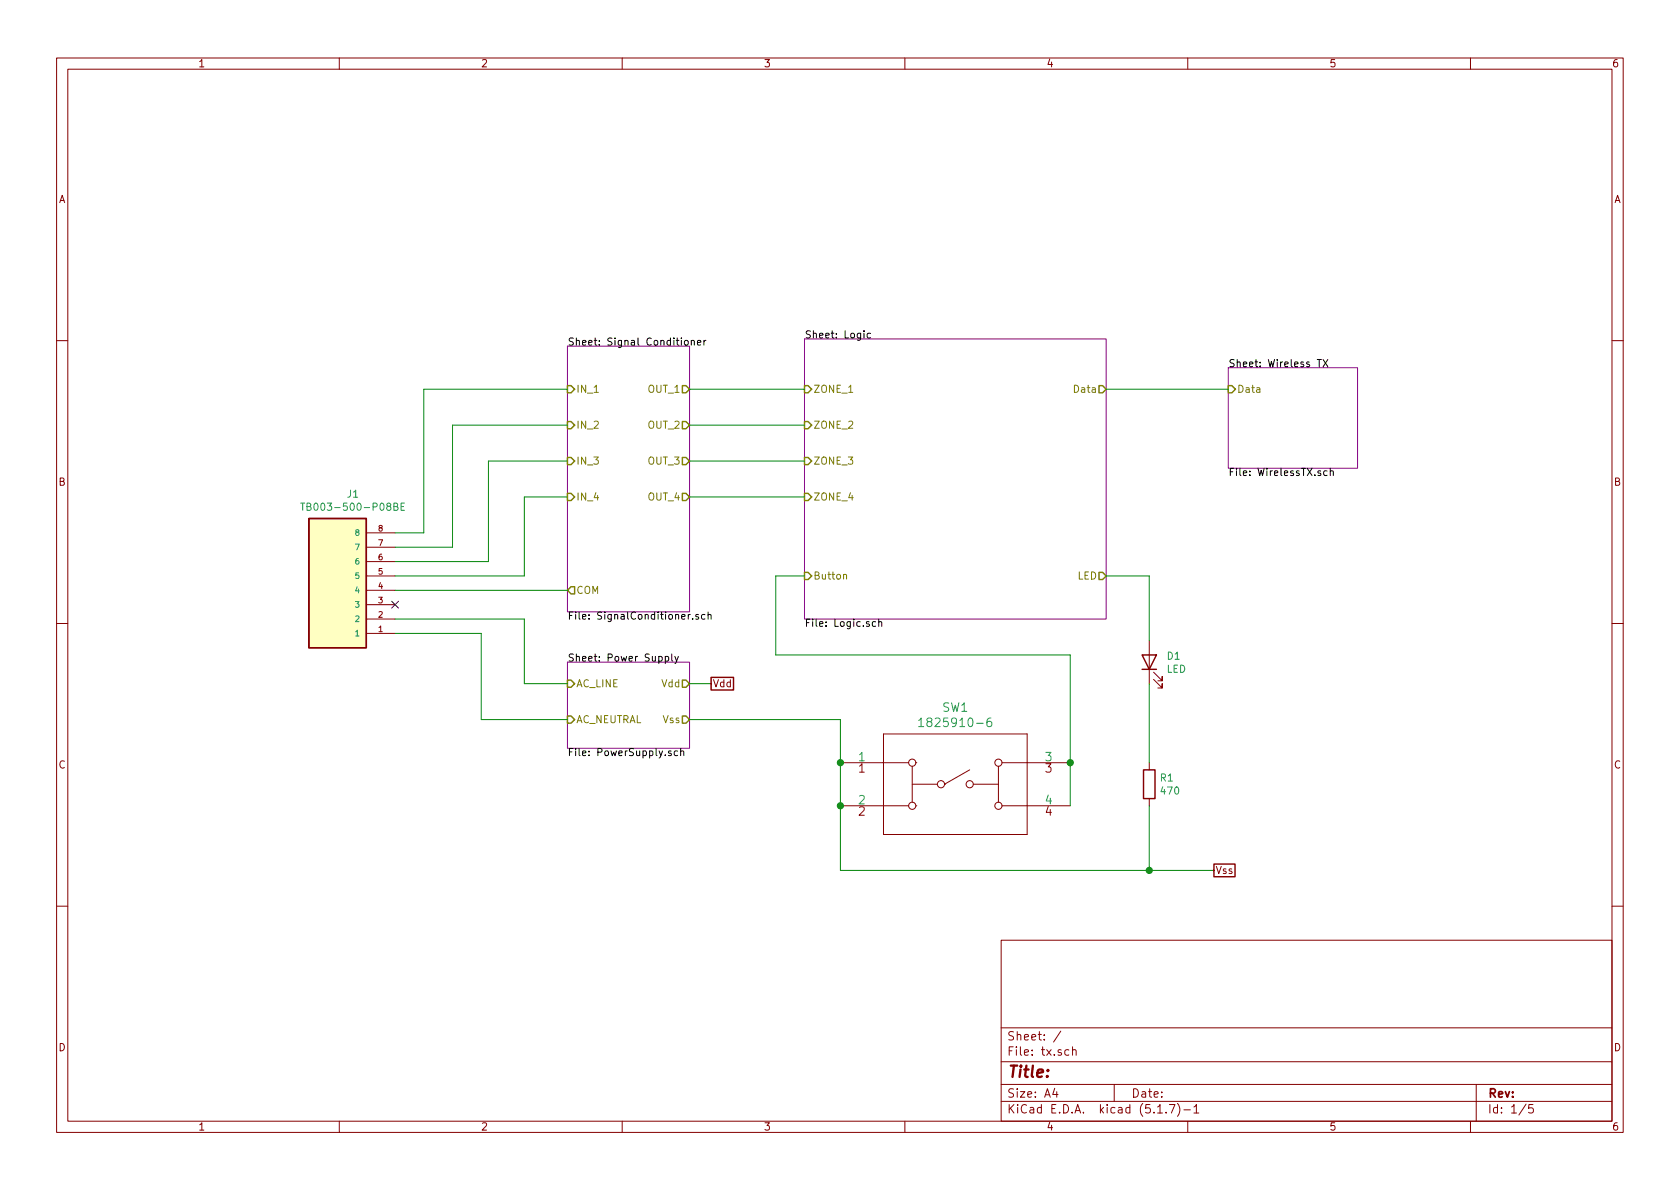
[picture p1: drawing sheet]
EESchema Schematic File Version 4
EELAYER 30 0
EELAYER END
$Descr A4 11693 8268
encoding utf-8
Sheet 1 5
Title ""
Date ""
Rev ""
Comp ""
Comment1 ""
Comment2 ""
Comment3 ""
Comment4 ""
$EndDescr
$Sheet
S 3950 2400 850  1850
U 6010B3C6
F0 "Signal Conditioner" 50
F1 "SignalConditioner.sch" 50
F2 "IN_1" I L 3950 2700 50 
F3 "IN_2" I L 3950 2950 50 
F4 "IN_3" I L 3950 3200 50 
F5 "IN_4" I L 3950 3450 50 
F6 "OUT_1" O R 4800 2700 50 
F7 "OUT_2" O R 4800 2950 50 
F8 "OUT_3" O R 4800 3200 50 
F9 "OUT_4" O R 4800 3450 50 
F10 "COM" O L 3950 4100 50 
$EndSheet
$Sheet
S 3950 4600 850  600 
U 6010BBA9
F0 "Power Supply" 50
F1 "PowerSupply.sch" 50
F2 "AC_LINE" I L 3950 4750 50 
F3 "AC_NEUTRAL" I L 3950 5000 50 
F4 "Vdd" O R 4800 4750 50 
F5 "Vss" O R 4800 5000 50 
$EndSheet
$Sheet
S 5600 2350 2100 1950
U 6011010D
F0 "Logic" 50
F1 "Logic.sch" 50
F2 "ZONE_1" I L 5600 2700 50 
F3 "ZONE_2" I L 5600 2950 50 
F4 "ZONE_3" I L 5600 3200 50 
F5 "ZONE_4" I L 5600 3450 50 
F6 "Data" O R 7700 2700 50 
F7 "Button" I L 5600 4000 50 
F8 "LED" O R 7700 4000 50 
$EndSheet
Wire Wire Line
	3650 4300 3650 4750
Wire Wire Line
	3650 4750 3950 4750
Wire Wire Line
	3950 5000 3350 5000
Wire Wire Line
	3350 5000 3350 4400
Wire Wire Line
	2750 3700 2950 3700
Wire Wire Line
	2950 3700 2950 2700
Wire Wire Line
	2950 2700 3950 2700
Wire Wire Line
	2750 3800 3150 3800
Wire Wire Line
	3150 3800 3150 2950
Wire Wire Line
	3150 2950 3950 2950
Wire Wire Line
	2750 3900 3400 3900
Wire Wire Line
	3400 3900 3400 3200
Wire Wire Line
	3400 3200 3950 3200
Wire Wire Line
	2750 4000 3650 4000
Wire Wire Line
	3650 4000 3650 3450
Wire Wire Line
	3650 3450 3950 3450
Text GLabel 4950 4750 2    50   UnSpc ~ 0
Vdd
Text GLabel 8450 6050 2    50   UnSpc ~ 0
Vss
$Sheet
S 8550 2550 900  700 
U 6012DF13
F0 "Wireless TX" 50
F1 "WirelessTX.sch" 50
F2 "Data" I L 8550 2700 50 
$EndSheet
Wire Wire Line
	7700 2700 8550 2700
Wire Wire Line
	4800 4750 4950 4750
$Comp
L tx:1825910-6 SW1
U 1 1
P 5850 5300
F 0 "SW1" H 6650 5687 60  0000 C CNN
F 1 "1825910-6" H 6650 5581 60  0000 C CNN
F 2 "tx:1825910-6" H 6650 5540 60  0001 C CNN
F 3 "" H 5850 5300 60  0000 C CNN
F 4 "450-1650-ND" H 5850 5300 50  0001 C CNN "Digi-Key_PN"
	1    5850 5300
	1    0    0    -1  
$EndComp
Wire Wire Line
	7450 5600 7450 5300
Wire Wire Line
	7450 5300 7450 4550
Wire Wire Line
	7450 4550 5400 4550
Wire Wire Line
	5400 4550 5400 4000
Wire Wire Line
	5400 4000 5600 4000
Connection ~ 7450 5300
Wire Wire Line
	4800 2700 5600 2700
Wire Wire Line
	4800 2950 5600 2950
Wire Wire Line
	4800 3200 5600 3200
Wire Wire Line
	4800 3450 5600 3450
Wire Wire Line
	4800 5000 5850 5000
Wire Wire Line
	5850 5000 5850 5300
Wire Wire Line
	5850 5600 5850 5300
Connection ~ 5850 5300
$Comp
L tx:LED D1
U 1 1
P 8000 4600
F 0 "D1" V 8039 4482 50  0000 R CNN
F 1 "LED" V 7948 4482 50  0000 R CNN
F 2 "tx:LED_D5.0mm" H 8000 4600 50  0001 C CNN
F 3 "" H 8000 4600 50  0001 C CNN
	1    8000 4600
	0    -1   -1   0   
$EndComp
Wire Wire Line
	7700 4000 8000 4000
Wire Wire Line
	5850 6050 5850 5600
Connection ~ 5850 5600
Wire Wire Line
	5850 6050 8000 6050
$Comp
L tx:R R1
U 1 1
P 8000 5450
F 0 "R1" H 8070 5496 50  0000 L CNN
F 1 "470" H 8070 5405 50  0000 L CNN
F 2 "tx:R_Axial_DIN0411_L9.9mm_D3.6mm_P15.24mm_Horizontal" V 7930 5450 50  0001 C CNN
F 3 "" H 8000 5450 50  0001 C CNN
	1    8000 5450
	1    0    0    -1  
$EndComp
Wire Wire Line
	8000 4000 8000 4450
Wire Wire Line
	8000 4750 8000 5300
Wire Wire Line
	8000 5600 8000 6050
Connection ~ 8000 6050
Wire Wire Line
	8000 6050 8450 6050
NoConn ~ 2750 4200
Wire Wire Line
	2750 4400 3350 4400
Wire Wire Line
	2750 4300 3650 4300
$Comp
L tx:TB003-500-P08BE J1
U 1 1
P 2350 4000
F 0 "J1" H 2243 3433 50  0000 C CNN
F 1 "TB003-500-P08BE" H 2243 3524 50  0000 C CNN
F 2 "tx:CUI_TB003-500-P08BE" H 2350 4000 50  0001 L BNN
F 3 "" H 2350 4000 50  0001 L BNN
F 4 "CUI" H 2350 4000 50  0001 L BNN "MANUFACTURER"
F 5 "Manufacturer Recommendations" H 2350 4000 50  0001 L BNN "STANDARD"
	1    2350 4000
	-1   0    0    1   
$EndComp
Wire Wire Line
	2750 4100 3950 4100
$EndSCHEMATC
